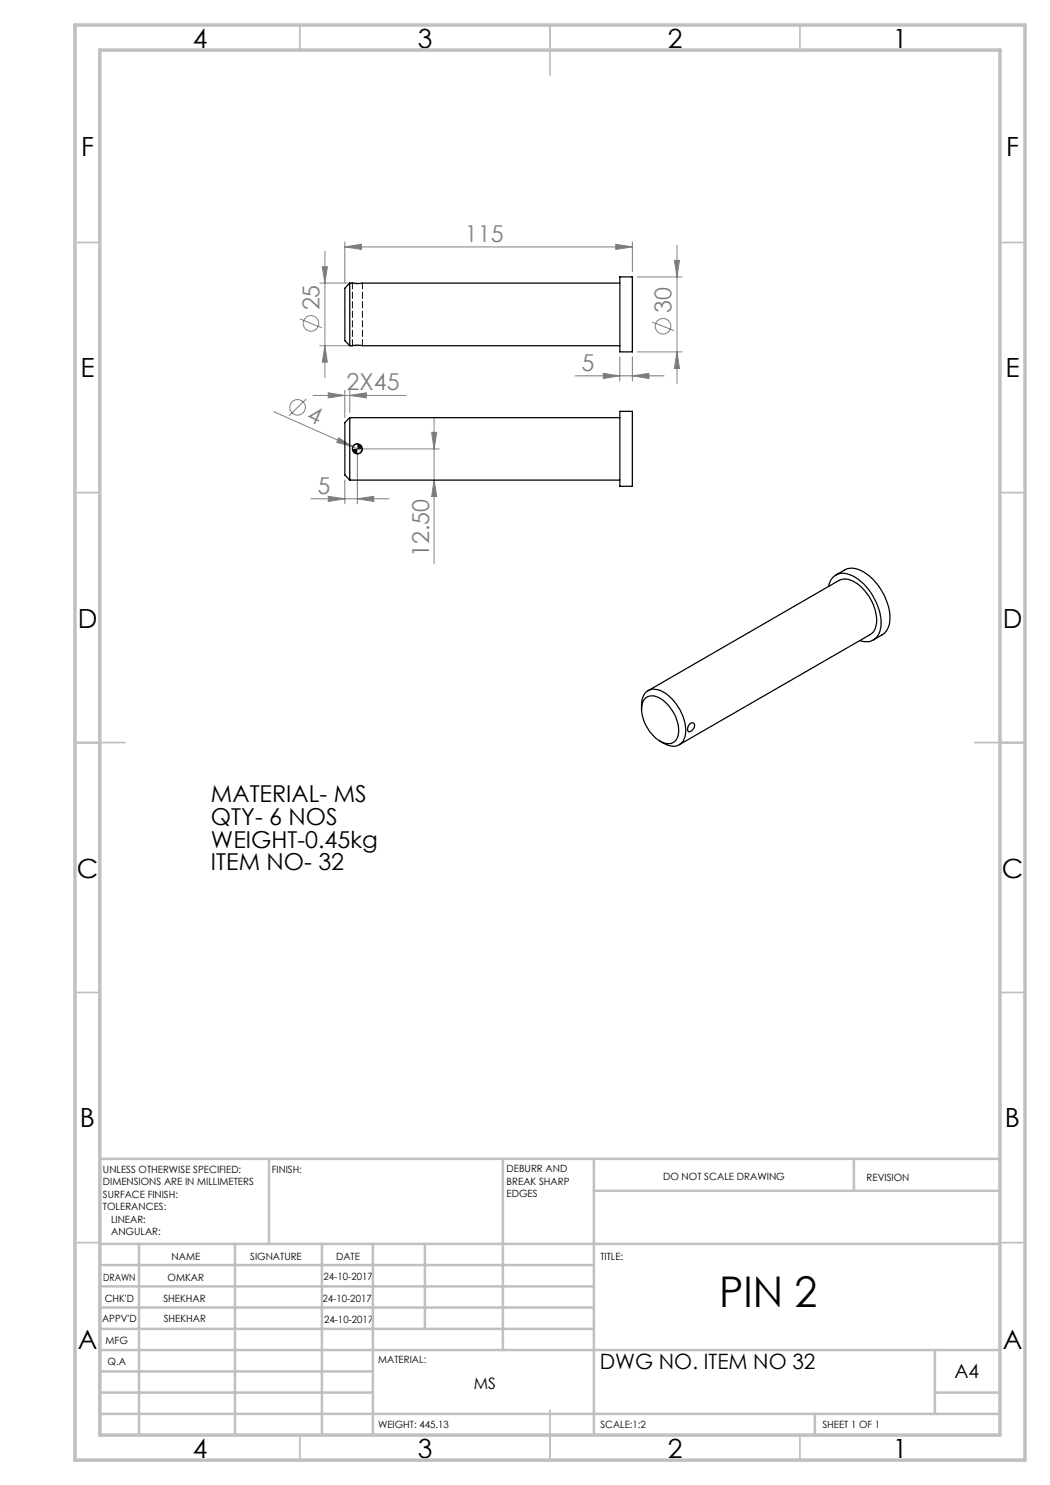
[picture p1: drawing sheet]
<svg xmlns="http://www.w3.org/2000/svg" width="210mm" height="297mm" viewBox="0 0 210 297" stroke-linecap="round" stroke-linejoin="round" font-family="sans-serif">
<g fill="none" stroke="#808080" stroke-width=".2">
<path d="M64 56.6h7.5M64.5 53.3h1l-.5 3.3zM65 50.3v25.2M69 49.4l3.3-.5v1zM69 48.4v8.2M69 49.4h57.5M123.2 48.9l3.3 .5-3.3 .5zM126.5 48.4v6M127.5 55.4h8.9M134.9 52.1h1l-.5 3.3zM135.4 49v27.7M60 63.8l4.4 1.8"/>
<path d="M61.2 79.8l-3.4 3.3M62.6 79.1h18.6M64 69.1h7.5M65 69.1l.5 3.3h-1zM65.7 78.6l3.3 .5-3.3 .5zM69 78.1v5.4M70 79.1l3.3-.5v1zM70 78.1v4.4M115 75.2h17.8M120.6 74.7l3.4 .5-3.4 .5zM124 71.4v4.8M126.5 75.2l3.3-.5v1z"/>
<path d="M126.5 71.4v4.8M127.5 70.4h8.9M130.4 64.4l4.4 1.7M135.4 70.4l.5 3.3h-1zM54.8 82.3l15.8 7.1M62.2 99.8h15.6M65.7 99.3l3.3 .5-3.3 .5zM67.7 87.6l2.9 1.8-3.3-.9zM69 96v4.8M70.6 89.4l1.8 .8M71.5 99.8l3.3-.5v1zM71.5 90.8v10"/>
<path d="M72.5 89.8h15.3M86.3 86.5h1l-.5 3.3zM86.8 83.4v29.3M86.8 96l.5 3.3h-1z"/>
<circle cx="62.2" cy="64.7" r="1.55"/>
<circle cx="132.6" cy="65.3" r="1.55"/>
<circle cx="59.5" cy="81.5" r="1.54"/>
</g>
<path d="M71.5 88.8h-.2a.91 .91 0 0 0-.8 1M72.5 89.8a1.02 1.02 0 0 1-1 1" fill="none" stroke="#000" stroke-width=".2"/>
<g fill="none" stroke="#c0c0c0" stroke-width=".35">
<path d="M60 5v5M110 5v10M160 5v5M15 48.5h5M200 48.5h5M15 98.5h5M200 98.5h5M15 148.5h10M195 148.5h10M15 198.5h5M200 198.5h5M15 248.5h5"/>
<path d="M200 248.5h5M60 287v5M110 282v10M160 287v5"/>
</g>
<g fill="none" stroke="#c0c0c0" stroke-width=".5">
<path d="M53.8 231.8v17M100.6 231.8v38.2M118.8 231.8v55.2M118.8 238.2h81.2M170.8 231.8v6.4M200 231.8h-180v55.2M20 248.8h180M20 257.3h98.8M20 253h98.8M27.8 248.8v38.2M47 248.8v38.2M64.4 248.8v38.2"/>
<path d="M74.6 248.8v38.2M85 248.8v17M20 265.8h98.8M20 261.5h98.8M20 278.5h54.6M20 274.3h54.6M20 270h180M187 278.5h13M187 270v12.8M20 282.8h180M163 282.8v4.2"/>
</g>
<path d="M15 5h190v287h-190zM20 10h180v277h-180z" fill="none" stroke="#c0c0c0" stroke-width=".7"/>
<path d="M70.5 89.8a.95 .95 0 0 0 1 1v-1zM71.5 88.8v1h1a1.02 1.02 0 0 0-1-1z" fill="#000"/>
<g fill="#808080">
<path d="M67.7 87.6l2.9 1.8-3.3-.9z"/>
<path d="M71.5 99.8l3.3-.5v1zM65.7 99.3l3.3 .5-3.3 .5z"/>
<path d="M65.7 78.6l3.3 .5-3.3 .5zM70 79.1l3.3-.5v1zM69 49.4l3.3-.5v1zM123.2 48.9l3.3 .5-3.3 .5zM120.6 74.7l3.4 .5-3.4 .5zM126.5 75.2l3.3-.5v1z"/>
<path d="M86.3 86.5h1l-.5 3.3zM86.8 96l.5 3.3h-1zM64.5 53.3h1l-.5 3.3zM65 69.1l.5 3.3h-1zM134.9 52.1h1l-.5 3.3zM135.4 70.4l.5 3.3h-1z"/>
</g>
<g fill="none" stroke="#000" stroke-width=".25">
<path d="M70 56.6l1.4 .1 1-.1h51.6M70 56.6v12.5M70 56.6l-1 1v10.5l1 1M124 55.4h2.5v15h-2.5zM70 69.1l1.2-.1 1.3 .1h51.5M70 83.5v12.5M70 83.5l-1 1v10.5l1 1M70 96h54M70 83.5h54M124 82.3h2.5v15h-2.5zM165.7 117.3a2.94 2.94 0 0 1 4.4-2.3 11.2 11.2 0 0 1 6.1 10.4 2.98 2.98 0 0 1-4.2 2.7M167.2 115l1.7-1a4.1 4.1 0 0 1 4.6 .9 11.2 11.2 0 0 1 4.4 9.9 3.2 3.2 0 0 1-1.5 2.2l-1.7 1"/>
<path d="M129 139.7a2.69 2.69 0 0 1 3.5 .3 7.8 7.8 0 0 1 3.1 7.2 2.14 2.14 0 0 1-3.4 1.1 7.8 7.8 0 0 1-3.8-7.5zM129.6 138.1l38.2-22a3.5 3.5 0 0 1 3.8 .8 9.2 9.2 0 0 1 3.6 8.3l-.4 1-.8 .7-38.1 22M128.3 141.8a3.8 3.8 0 0 1 1.2-3.6 3.6 3.6 0 0 1 4.3 1 9.2 9.2 0 0 1 3.2 8.1 2.52 2.52 0 0 1-3.9 1.5l-1.1-.6M137.9 144.8a.52 .52 0 0 1 .6-.3 .52 .52 0 0 1 .4 .6l-.4 .8-.6 .5a.77 .77 0 0 1-.2-1.3z"/>
<circle cx="71.5" cy="89.8" r=".99"/>
</g>
<path d="M70.5 56.6v12.5M72.5 69.1v-12.5" fill="none" stroke="#000" stroke-width=".2" stroke-dasharray="1.3 .6" stroke-dashoffset=".1"/>
<text font-size="8.5" x="143.8" y="261.5">PIN 2</text>
<g font-size="5.3">
<text x="38.5" y="9.5">4</text>
<text x="83.5" y="9.5">3</text>
<text x="133.6" y="9.5">2</text>
<text x="178.6" y="9.5">1</text>
<text x="16.2" y="31.3">F</text>
<text x="201.2" y="31.3">F</text>
<text x="16.1" y="75.5">E</text>
<text x="201.1" y="75.5">E</text>
<text x="15.5" y="125.5">D</text>
<text x="200.5" y="125.5">D</text>
<text x="15.4" y="175.5">C</text>
<text x="200.4" y="175.5">C</text>
<text x="16" y="225.5">B</text>
<text x="201" y="225.5">B</text>
<text x="15.5" y="269.8">A</text>
<text x="200.5" y="269.8">A</text>
<text x="38.5" y="291.5">4</text>
<text x="83.5" y="291.5">3</text>
<text x="133.6" y="291.5">2</text>
<text x="178.6" y="291.5">1</text>
</g>
<g font-size="4.7" fill="#808080">
<text x="93" y="48.4">115</text>
<text x="63.9" y="62.1" transform="rotate(-90 63.9 62.1)">25</text>
<text x="134.3" y="62.7" transform="rotate(-90 134.3 62.7)">30</text>
<text x="116.3" y="74.2">5</text>
<text x="69.3" y="78">2X45</text>
<text x="61.2" y="84.1" transform="rotate(24 61.2 84.1)">4</text>
<text x="63.5" y="98.7">5</text>
<text x="85.8" y="111.4" transform="rotate(-90 85.8 111.4)">12.50</text>
</g>
<g font-size="4.7">
<text x="42.2" y="160.5">MATERIAL- MS</text>
<text x="42.2" y="165">QTY- 6 NOS</text>
<text x="42.2" y="169.5">WEIGHT-0.45kg</text>
<text x="42.2" y="174">ITEM NO- 32</text>
</g>
<text font-size="4.2" x="120" y="273.8">DWG NO. ITEM NO 32</text>
<text font-size="3.9" x="190.9" y="275.5">A4</text>
<text font-size="3.2" x="94.8" y="277.9">MS</text>
<g font-size="2">
<text x="20.6" y="234.6">UNLESS OTHERWISE SPECIFIED:</text>
<text x="20.6" y="237.1">DIMENSIONS ARE IN MILLIMETERS</text>
<text x="20.6" y="239.6">SURFACE FINISH:</text>
<text x="54.4" y="234.6">FINISH:</text>
<text x="101.3" y="234.5">DEBURR AND</text>
<text x="101.3" y="237">BREAK SHARP</text>
<text x="101.3" y="239.5">EDGES</text>
<text x="132.6" y="236">DO NOT SCALE DRAWING</text>
<text x="173.3" y="236.2">REVISION</text>
<text x="20.6" y="242.1">TOLERANCES:</text>
<text x="22.2" y="244.6">LINEAR:</text>
<text x="22.2" y="247.1">ANGULAR:</text>
<text x="34.3" y="252">NAME</text>
<text x="50" y="251.9">SIGNATURE</text>
<text x="67.2" y="251.9">DATE</text>
<text x="120.1" y="251.9">TITLE:</text>
<text x="20.6" y="256.1">DRAWN</text>
<text x="33.5" y="256.1">OMKAR</text>
<text x="64.7" y="255.9">24-10-2017</text>
<text x="20.9" y="260.3">CHK'D</text>
<text x="32.7" y="260.3">SHEKHAR</text>
<text x="64.5" y="260.3">24-10-2017</text>
<text x="20.4" y="264.4">APPV'D</text>
<text x="21.1" y="268.8">MFG</text>
<text x="32.8" y="264.4">SHEKHAR</text>
<text x="64.8" y="264.6">24-10-2017</text>
<text x="21.5" y="273">Q.A</text>
<text x="75.6" y="272.5">MATERIAL:</text>
<text x="75.6" y="285.5">WEIGHT: 445.13</text>
<text x="120.1" y="285.6">SCALE:1:2</text>
<text x="164.5" y="285.6">SHEET 1 OF 1</text>
</g>
</svg>
